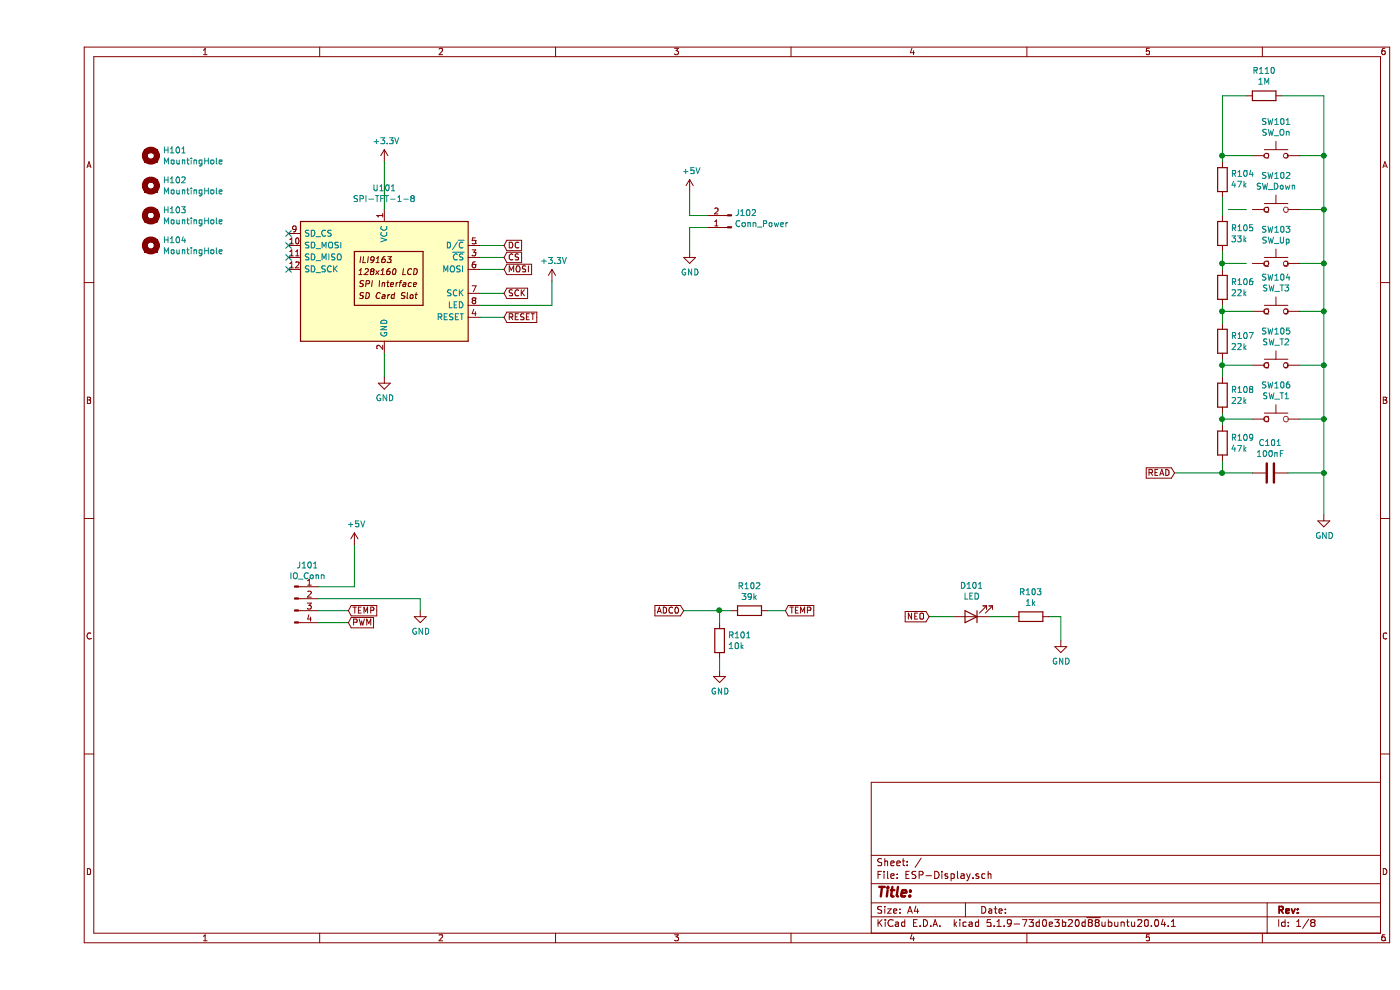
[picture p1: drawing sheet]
EESchema Schematic File Version 4
EELAYER 30 0
EELAYER END
$Descr A4 11693 8268
encoding utf-8
Sheet 1 8
Title ""
Date ""
Rev ""
Comp ""
Comment1 ""
Comment2 ""
Comment3 ""
Comment4 ""
$EndDescr
$Comp
L MY_DISPLAY_DRIVER:SPI-TFT-1-8 U101
U 1 1
P 2900 2350
F 0 "U101" H 2900 3131 50  0000 C CNN
F 1 "SPI-TFT-1-8" H 2900 3040 50  0000 C CNN
F 2 "MY_Display:TFT-SPI-1-8" H 2900 1650 50  0001 C CNN
F 3 "http://pan.baidu.com/s/11Y990" H 2250 2850 50  0001 C CNN
	1    2900 2350
	1    0    0    -1  
$EndComp
$Comp
L power:GND #PWR0103
U 1 1
P 2900 3150
F 0 "#PWR0103" H 2900 2900 50  0001 C CNN
F 1 "GND" H 2905 2977 50  0000 C CNN
F 2 "" H 2900 3150 50  0001 C CNN
F 3 "" H 2900 3150 50  0001 C CNN
	1    2900 3150
	1    0    0    -1  
$EndComp
Wire Wire Line
	2900 1350 2900 1750
Wire Wire Line
	2900 2950 2900 3150
Text GLabel 3900 2050 2    50   Input ~ 0
DC
Text GLabel 3900 2150 2    50   Input ~ 0
CS
Text GLabel 3900 2250 2    50   Input ~ 0
MOSI
Text GLabel 3900 2450 2    50   Input ~ 0
SCK
Text GLabel 3900 2650 2    50   Input ~ 0
RESET
Wire Wire Line
	3700 2050 3900 2050
Wire Wire Line
	3700 2150 3900 2150
Wire Wire Line
	3700 2250 3900 2250
Wire Wire Line
	3700 2450 3900 2450
Wire Wire Line
	3700 2650 3900 2650
$Comp
L Connector:Conn_01x02_Male J102
U 1 1
P 5800 1900
F 0 "J102" H 5772 1782 50  0000 R CNN
F 1 "Conn_Power" H 5772 1873 50  0000 R CNN
F 2 "Connector_JST:JST_XH_B2B-XH-AM_1x02_P2.50mm_Vertical" H 5800 1900 50  0001 C CNN
F 3 "~" H 5800 1900 50  0001 C CNN
	1    5800 1900
	-1   0    0    1   
$EndComp
$Comp
L power:GND #PWR0107
U 1 1
P 5450 2100
F 0 "#PWR0107" H 5450 1850 50  0001 C CNN
F 1 "GND" H 5455 1927 50  0000 C CNN
F 2 "" H 5450 2100 50  0001 C CNN
F 3 "" H 5450 2100 50  0001 C CNN
	1    5450 2100
	1    0    0    -1  
$EndComp
Wire Wire Line
	5600 1900 5450 1900
Wire Wire Line
	5450 1900 5450 2100
Wire Wire Line
	5600 1800 5450 1800
Wire Wire Line
	5450 1800 5450 1600
Text GLabel 9500 3950 0    50   Input ~ 0
READ
Wire Wire Line
	9900 3950 10150 3950
Wire Wire Line
	10750 3950 10750 4300
Connection ~ 10750 3950
Wire Wire Line
	10450 3950 10750 3950
$Comp
L Device:C C101
U 1 1
P 10300 3950
F 0 "C101" V 10048 3950 50  0000 C CNN
F 1 "100nF" V 10139 3950 50  0000 C CNN
F 2 "Capacitor_SMD:C_1206_3216Metric" H 10338 3800 50  0001 C CNN
F 3 "~" H 10300 3950 50  0001 C CNN
	1    10300 3950
	0    1    1    0   
$EndComp
$Comp
L power:GND #PWR0110
U 1 1
P 10750 4300
F 0 "#PWR0110" H 10750 4050 50  0001 C CNN
F 1 "GND" H 10755 4127 50  0000 C CNN
F 2 "" H 10750 4300 50  0001 C CNN
F 3 "" H 10750 4300 50  0001 C CNN
	1    10750 4300
	1    0    0    -1  
$EndComp
Wire Wire Line
	10100 2200 9900 2200
Wire Wire Line
	9900 3850 9900 3950
Wire Wire Line
	10100 1750 9950 1750
Wire Wire Line
	10100 800  9900 800 
Wire Wire Line
	10400 800  10750 800 
Wire Wire Line
	10750 800  10750 1300
$Comp
L Device:R R110
U 1 1
P 10250 800
F 0 "R110" V 10457 800 50  0000 C CNN
F 1 "1M" V 10366 800 50  0000 C CNN
F 2 "Resistor_SMD:R_0805_2012Metric" V 10180 800 50  0001 C CNN
F 3 "~" H 10250 800 50  0001 C CNN
	1    10250 800 
	0    -1   -1   0   
$EndComp
$Comp
L Switch:SW_Push SW102
U 1 1
P 10350 1750
F 0 "SW102" H 10350 2035 50  0000 C CNN
F 1 "SW_Down" H 10350 1944 50  0000 C CNN
F 2 "Button_Switch_THT:SW_PUSH_6mm_H5mm" H 10350 1950 50  0001 C CNN
F 3 "~" H 10350 1950 50  0001 C CNN
	1    10350 1750
	1    0    0    -1  
$EndComp
$Comp
L Switch:SW_Push SW103
U 1 1
P 10350 2200
F 0 "SW103" H 10350 2485 50  0000 C CNN
F 1 "SW_Up" H 10350 2394 50  0000 C CNN
F 2 "Button_Switch_THT:SW_PUSH_6mm_H5mm" H 10350 2400 50  0001 C CNN
F 3 "~" H 10350 2400 50  0001 C CNN
	1    10350 2200
	1    0    0    -1  
$EndComp
$Comp
L Device:R R109
U 1 1
P 9900 3700
F 0 "R109" H 9970 3746 50  0000 L CNN
F 1 "47k" H 9970 3655 50  0000 L CNN
F 2 "Resistor_SMD:R_0805_2012Metric" V 9830 3700 50  0001 C CNN
F 3 "~" H 9900 3700 50  0001 C CNN
	1    9900 3700
	1    0    0    -1  
$EndComp
$Comp
L Device:R R107
U 1 1
P 9900 2850
F 0 "R107" H 9970 2896 50  0000 L CNN
F 1 "22k" H 9970 2805 50  0000 L CNN
F 2 "Resistor_SMD:R_0805_2012Metric" V 9830 2850 50  0001 C CNN
F 3 "~" H 9900 2850 50  0001 C CNN
	1    9900 2850
	1    0    0    -1  
$EndComp
$Comp
L Device:R R106
U 1 1
P 9900 2400
F 0 "R106" H 9970 2446 50  0000 L CNN
F 1 "22k" H 9970 2355 50  0000 L CNN
F 2 "Resistor_SMD:R_0805_2012Metric" V 9830 2400 50  0001 C CNN
F 3 "~" H 9900 2400 50  0001 C CNN
	1    9900 2400
	1    0    0    -1  
$EndComp
$Comp
L Device:R R105
U 1 1
P 9900 1950
F 0 "R105" H 9970 1996 50  0000 L CNN
F 1 "33k" H 9970 1905 50  0000 L CNN
F 2 "Resistor_SMD:R_0805_2012Metric" V 9830 1950 50  0001 C CNN
F 3 "~" H 9900 1950 50  0001 C CNN
	1    9900 1950
	1    0    0    -1  
$EndComp
$Comp
L Device:R R104
U 1 1
P 9900 1500
F 0 "R104" H 9830 1454 50  0000 R CNN
F 1 "47k" H 9830 1545 50  0000 R CNN
F 2 "Resistor_SMD:R_0805_2012Metric" V 9830 1500 50  0001 C CNN
F 3 "~" H 9900 1500 50  0001 C CNN
	1    9900 1500
	-1   0    0    1   
$EndComp
Connection ~ 10750 1300
$Comp
L Switch:SW_Push SW104
U 1 1
P 10350 2600
F 0 "SW104" H 10350 2885 50  0000 C CNN
F 1 "SW_T3" H 10350 2794 50  0000 C CNN
F 2 "Button_Switch_THT:SW_PUSH_6mm_H5mm" H 10350 2800 50  0001 C CNN
F 3 "~" H 10350 2800 50  0001 C CNN
	1    10350 2600
	1    0    0    -1  
$EndComp
$Comp
L Switch:SW_Push SW105
U 1 1
P 10350 3050
F 0 "SW105" H 10350 3335 50  0000 C CNN
F 1 "SW_T2" H 10350 3244 50  0000 C CNN
F 2 "Button_Switch_THT:SW_PUSH_6mm_H5mm" H 10350 3250 50  0001 C CNN
F 3 "~" H 10350 3250 50  0001 C CNN
	1    10350 3050
	1    0    0    -1  
$EndComp
$Comp
L Switch:SW_Push SW106
U 1 1
P 10350 3500
F 0 "SW106" H 10350 3785 50  0000 C CNN
F 1 "SW_T1" H 10350 3694 50  0000 C CNN
F 2 "Button_Switch_THT:SW_PUSH_6mm_H5mm" H 10350 3700 50  0001 C CNN
F 3 "~" H 10350 3700 50  0001 C CNN
	1    10350 3500
	1    0    0    -1  
$EndComp
Wire Wire Line
	9500 3950 9900 3950
Connection ~ 9900 3950
$Comp
L power:+3.3V #PWR0102
U 1 1
P 2900 1350
F 0 "#PWR0102" H 2900 1200 50  0001 C CNN
F 1 "+3.3V" H 2915 1523 50  0000 C CNN
F 2 "" H 2900 1350 50  0001 C CNN
F 3 "" H 2900 1350 50  0001 C CNN
	1    2900 1350
	1    0    0    -1  
$EndComp
$Sheet
S 8400 9700 1950 1250
U 60A4D645
F0 "processor" 50
F1 "processor.sch" 50
$EndSheet
Text GLabel 6250 5100 2    50   Input ~ 0
TEMP
$Comp
L Device:R R101
U 1 1
P 5700 5350
AR Path="/60B80E82" Ref="R101"  Part="1" 
AR Path="/60A4D645/60B19D17/60B80E82" Ref="R?"  Part="1" 
F 0 "R101" H 5770 5396 50  0000 L CNN
F 1 "10k" H 5770 5305 50  0000 L CNN
F 2 "Resistor_SMD:R_0805_2012Metric" V 5630 5350 50  0001 C CNN
F 3 "~" H 5700 5350 50  0001 C CNN
	1    5700 5350
	1    0    0    -1  
$EndComp
$Comp
L Device:R R102
U 1 1
P 5950 5100
AR Path="/60B80E88" Ref="R102"  Part="1" 
AR Path="/60A4D645/60B19D17/60B80E88" Ref="R?"  Part="1" 
F 0 "R102" V 5743 5100 50  0000 C CNN
F 1 "39k" V 5834 5100 50  0000 C CNN
F 2 "Resistor_SMD:R_0805_2012Metric" V 5880 5100 50  0001 C CNN
F 3 "~" H 5950 5100 50  0001 C CNN
	1    5950 5100
	0    1    1    0   
$EndComp
Wire Wire Line
	5700 5100 5700 5200
$Comp
L power:GND #PWR0108
U 1 1
P 5700 5600
AR Path="/60B80E92" Ref="#PWR0108"  Part="1" 
AR Path="/60A4D645/60B19D17/60B80E92" Ref="#PWR?"  Part="1" 
F 0 "#PWR0108" H 5700 5350 50  0001 C CNN
F 1 "GND" H 5705 5427 50  0000 C CNN
F 2 "" H 5700 5600 50  0001 C CNN
F 3 "" H 5700 5600 50  0001 C CNN
	1    5700 5600
	1    0    0    -1  
$EndComp
Wire Wire Line
	5700 5500 5700 5600
Text GLabel 5400 5100 0    50   Input ~ 0
ADC0
NoConn ~ 2100 1950
NoConn ~ 2100 2050
NoConn ~ 2100 2150
NoConn ~ 2100 2250
$Sheet
S 5050 9700 1550 1200
U 60C58A4D
F0 "options" 50
F1 "options.sch" 50
$EndSheet
$Comp
L power:+3.3V #PWR0105
U 1 1
P 4300 2350
F 0 "#PWR0105" H 4300 2200 50  0001 C CNN
F 1 "+3.3V" H 4315 2523 50  0000 C CNN
F 2 "" H 4300 2350 50  0001 C CNN
F 3 "" H 4300 2350 50  0001 C CNN
	1    4300 2350
	1    0    0    -1  
$EndComp
Wire Wire Line
	3700 2550 4300 2550
Wire Wire Line
	4300 2550 4300 2350
$Comp
L Switch:SW_Push SW101
U 1 1
P 10350 1300
F 0 "SW101" H 10350 1585 50  0000 C CNN
F 1 "SW_On" H 10350 1494 50  0000 C CNN
F 2 "Button_Switch_THT:SW_PUSH_6mm_H5mm" H 10350 1500 50  0001 C CNN
F 3 "~" H 10350 1500 50  0001 C CNN
	1    10350 1300
	1    0    0    -1  
$EndComp
$Comp
L Device:LED D101
U 1 1
P 7800 5150
F 0 "D101" H 7793 4895 50  0000 C CNN
F 1 "LED" H 7793 4986 50  0000 C CNN
F 2 "LED_THT:LED_D3.0mm_Clear" H 7800 5150 50  0001 C CNN
F 3 "~" H 7800 5150 50  0001 C CNN
	1    7800 5150
	-1   0    0    1   
$EndComp
$Comp
L Device:R R103
U 1 1
P 8300 5150
F 0 "R103" V 8093 5150 50  0000 C CNN
F 1 "1k" V 8184 5150 50  0000 C CNN
F 2 "Resistor_SMD:R_0805_2012Metric" V 8230 5150 50  0001 C CNN
F 3 "~" H 8300 5150 50  0001 C CNN
	1    8300 5150
	0    1    1    0   
$EndComp
$Comp
L power:GND #PWR0109
U 1 1
P 8550 5350
F 0 "#PWR0109" H 8550 5100 50  0001 C CNN
F 1 "GND" H 8555 5177 50  0000 C CNN
F 2 "" H 8550 5350 50  0001 C CNN
F 3 "" H 8550 5350 50  0001 C CNN
	1    8550 5350
	1    0    0    -1  
$EndComp
Text GLabel 7450 5150 0    50   Input ~ 0
NEO
Wire Wire Line
	7450 5150 7650 5150
Wire Wire Line
	7950 5150 8150 5150
Wire Wire Line
	8450 5150 8550 5150
Wire Wire Line
	8550 5150 8550 5350
$Comp
L power:+5V #PWR0106
U 1 1
P 5450 1600
F 0 "#PWR0106" H 5450 1450 50  0001 C CNN
F 1 "+5V" H 5465 1773 50  0000 C CNN
F 2 "" H 5450 1600 50  0001 C CNN
F 3 "" H 5450 1600 50  0001 C CNN
	1    5450 1600
	1    0    0    -1  
$EndComp
$Comp
L Connector:Conn_01x04_Male J101
U 1 1
P 2150 5000
F 0 "J101" H 2258 5281 50  0000 C CNN
F 1 "IO_Conn" H 2258 5190 50  0000 C CNN
F 2 "Connector_PinHeader_2.54mm:PinHeader_1x04_P2.54mm_Vertical" H 2150 5000 50  0001 C CNN
F 3 "~" H 2150 5000 50  0001 C CNN
	1    2150 5000
	1    0    0    -1  
$EndComp
$Comp
L power:+5V #PWR0101
U 1 1
P 2650 4550
F 0 "#PWR0101" H 2650 4400 50  0001 C CNN
F 1 "+5V" H 2665 4723 50  0000 C CNN
F 2 "" H 2650 4550 50  0001 C CNN
F 3 "" H 2650 4550 50  0001 C CNN
	1    2650 4550
	1    0    0    -1  
$EndComp
$Comp
L power:GND #PWR0104
U 1 1
P 3200 5100
F 0 "#PWR0104" H 3200 4850 50  0001 C CNN
F 1 "GND" H 3205 4927 50  0000 C CNN
F 2 "" H 3200 5100 50  0001 C CNN
F 3 "" H 3200 5100 50  0001 C CNN
	1    3200 5100
	1    0    0    -1  
$EndComp
Text GLabel 2600 5100 2    50   Input ~ 0
TEMP
Text GLabel 2600 5200 2    50   Input ~ 0
PWM
Wire Wire Line
	2350 5100 2600 5100
Wire Wire Line
	2350 5200 2600 5200
Wire Wire Line
	2650 4900 2650 4550
Wire Wire Line
	2350 4900 2650 4900
Wire Wire Line
	2350 5000 3200 5000
Wire Wire Line
	3200 5000 3200 5100
$Comp
L Mechanical:MountingHole H101
U 1 1
P 950 1300
F 0 "H101" H 1050 1346 50  0000 L CNN
F 1 "MountingHole" H 1050 1255 50  0000 L CNN
F 2 "MountingHole:MountingHole_3.2mm_M3_DIN965_Pad_TopBottom" H 950 1300 50  0001 C CNN
F 3 "~" H 950 1300 50  0001 C CNN
	1    950  1300
	1    0    0    -1  
$EndComp
$Comp
L Mechanical:MountingHole H102
U 1 1
P 950 1550
F 0 "H102" H 1050 1596 50  0000 L CNN
F 1 "MountingHole" H 1050 1505 50  0000 L CNN
F 2 "MountingHole:MountingHole_3.2mm_M3_DIN965_Pad_TopBottom" H 950 1550 50  0001 C CNN
F 3 "~" H 950 1550 50  0001 C CNN
	1    950  1550
	1    0    0    -1  
$EndComp
$Comp
L Mechanical:MountingHole H103
U 1 1
P 950 1800
F 0 "H103" H 1050 1846 50  0000 L CNN
F 1 "MountingHole" H 1050 1755 50  0000 L CNN
F 2 "MountingHole:MountingHole_3.2mm_M3_DIN965_Pad_TopBottom" H 950 1800 50  0001 C CNN
F 3 "~" H 950 1800 50  0001 C CNN
	1    950  1800
	1    0    0    -1  
$EndComp
$Comp
L Mechanical:MountingHole H104
U 1 1
P 950 2050
F 0 "H104" H 1050 2096 50  0000 L CNN
F 1 "MountingHole" H 1050 2005 50  0000 L CNN
F 2 "MountingHole:MountingHole_3.2mm_M3_DIN965_Pad_TopBottom" H 950 2050 50  0001 C CNN
F 3 "~" H 950 2050 50  0001 C CNN
	1    950  2050
	1    0    0    -1  
$EndComp
Wire Wire Line
	9900 2100 9900 2200
Wire Wire Line
	9900 800  9900 1300
Connection ~ 9900 2200
Wire Wire Line
	9900 2200 9900 2250
Wire Wire Line
	9900 3500 9900 3550
Wire Wire Line
	10550 1300 10750 1300
Wire Wire Line
	9900 2550 9900 2600
Wire Wire Line
	9900 1650 9900 1800
Wire Wire Line
	10750 1300 10750 1750
Wire Wire Line
	10150 1300 9900 1300
Connection ~ 9900 1300
Wire Wire Line
	9900 1300 9900 1350
$Comp
L Device:R R108
U 1 1
P 9900 3300
F 0 "R108" H 9970 3346 50  0000 L CNN
F 1 "22k" H 9970 3255 50  0000 L CNN
F 2 "Resistor_SMD:R_0805_2012Metric" V 9830 3300 50  0001 C CNN
F 3 "~" H 9900 3300 50  0001 C CNN
	1    9900 3300
	1    0    0    -1  
$EndComp
Wire Wire Line
	10550 1750 10750 1750
Connection ~ 10750 1750
Wire Wire Line
	10750 1750 10750 2200
Wire Wire Line
	10550 2200 10750 2200
Connection ~ 10750 2200
Wire Wire Line
	10750 2200 10750 2600
Wire Wire Line
	10550 3050 10750 3050
Connection ~ 10750 3050
Wire Wire Line
	10750 3050 10750 3500
Wire Wire Line
	10550 3500 10750 3500
Connection ~ 10750 3500
Wire Wire Line
	10750 3500 10750 3950
Wire Wire Line
	9900 3450 9900 3500
Connection ~ 9900 3500
Wire Wire Line
	9900 3000 9900 3050
Connection ~ 9900 3050
Wire Wire Line
	9900 3050 9900 3150
Connection ~ 9900 2600
Wire Wire Line
	9900 2600 9900 2700
Wire Wire Line
	9900 2600 10150 2600
Wire Wire Line
	9900 3050 10150 3050
Wire Wire Line
	9900 3500 10150 3500
Wire Wire Line
	10550 2600 10750 2600
Connection ~ 10750 2600
Wire Wire Line
	10750 2600 10750 3050
Wire Wire Line
	5400 5100 5700 5100
Wire Wire Line
	5800 5100 5700 5100
Connection ~ 5700 5100
Wire Wire Line
	6100 5100 6250 5100
$EndSCHEMATC
